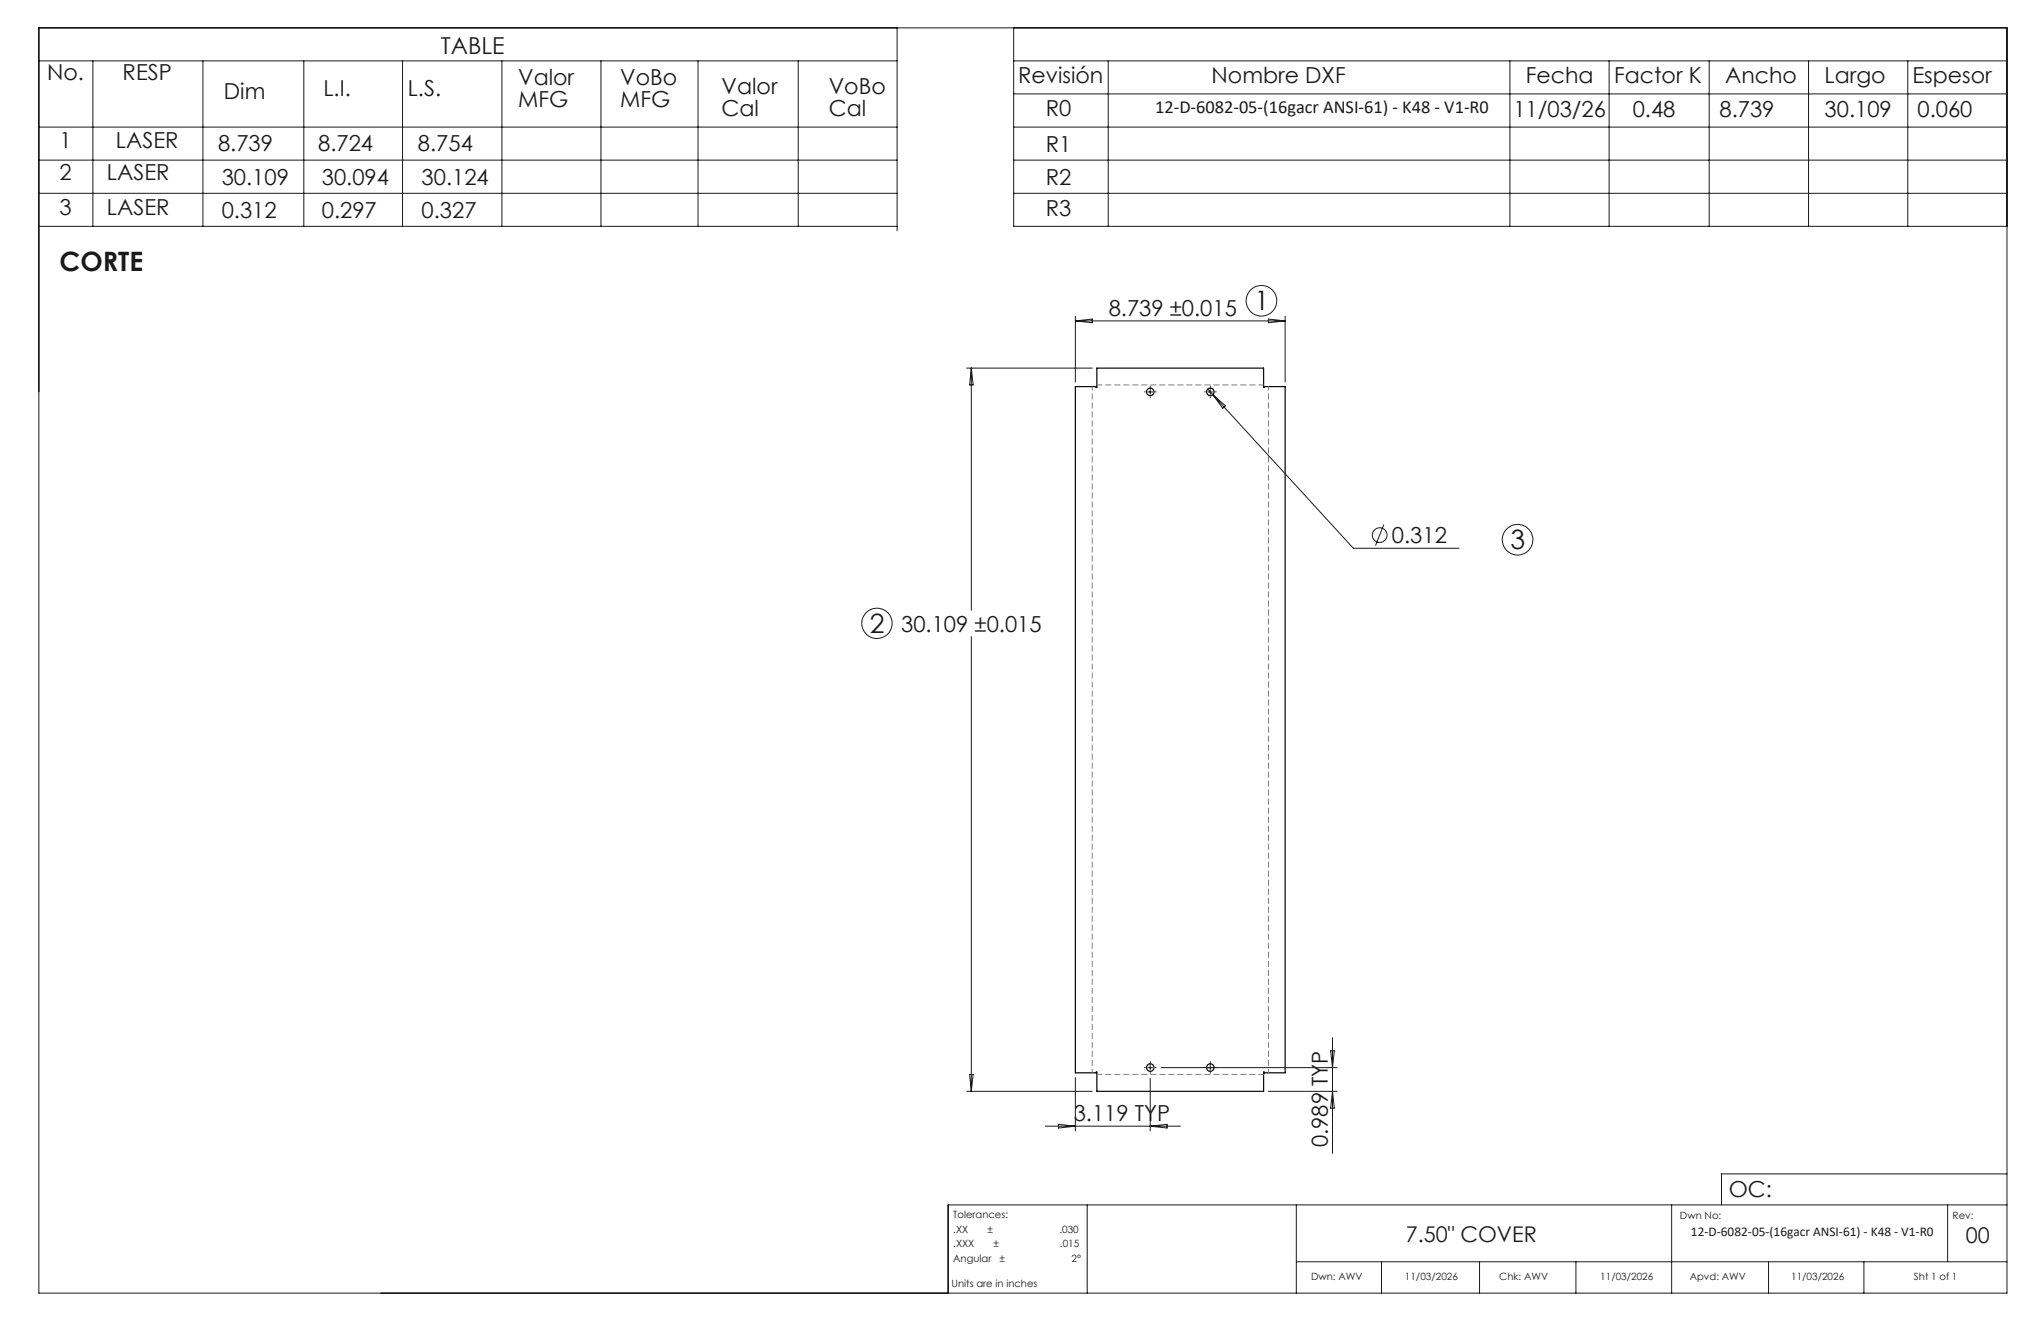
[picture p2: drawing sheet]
<svg xmlns="http://www.w3.org/2000/svg" width="432mm" height="279mm" viewBox="0 0 432 279" stroke-linecap="round" stroke-linejoin="round" font-family="sans-serif">
<g fill="none" stroke="#000" stroke-width=".25">
<path d="M227.5 81.8h4.4l.2 .1v-4h35.2v4l.2-.1h4.4v145.1h-4.4l-.2-.1v4h-35.2v-4l-.2 .1h-4.4z"/>
<circle cx="243.4" cy="82.9" r=".8"/>
<circle cx="256.1" cy="82.9" r=".8"/>
<circle cx="243.4" cy="225.8" r=".8"/>
<circle cx="256.1" cy="225.8" r=".8"/>
</g>
<g fill="none" stroke="#191924" stroke-width=".21">
<path d="M8.2 5.9h416.4v267.6h-416.4zM8.2 12.9h181.6M19.6 12.9v35M42.9 12.9v35M64.3 12.9v35M85.2 12.9v35M106.2 12.9v35M127.1 12.9v35M147.7 12.9v35M168.9 12.9v35M189.8 5.9v42.9M214.5 12.9h210.1"/>
<path d="M214.5 5.9v42h210.1M214.5 19.9h210.1M234.5 12.9v35M319.4 12.9v35M340.4 12.9v35M361.6 12.9v35M382.6 12.9v35M403.6 12.9v35M8.2 26.9h181.6M8.2 33.9h181.6M214.5 26.9h210.1M214.5 33.9h210.1"/>
<path d="M8.2 40.9h181.6M8.2 47.9h181.6M214.5 40.9h210.1M204.5 77.9h26.6M205.5 77.9v51.2M205.5 77.9l.4 3.5h-.8zM227.5 66.9v13.9M227.5 67.9h44.4M227.5 67.9l3.6-.4v.8zM268.4 67.5l3.5 .4-3.5 .4zM271.9 66.9v13.9M242.9 82.9h.9"/>
<path d="M243.3 82.4v1M255.5 82.3l1.1 1.2M255.6 82.9h.9M256 82.4v1M256.6 83.5l29.7 32.5h22.4M256.6 83.5l2.7 2.3-.6 .6zM292.8 110.9l-1.8 4.5M205.5 134.7v96.1M281.9 219.5v24.4M204.5 230.8h26.6M205.1 227.3h.8l-.4 3.5zM221.2 238.2h28.5"/>
<path d="M223.9 237.8l3.6 .4-3.6 .4zM227.5 227.9v11.3M242.9 225.8h.9M243.3 225.3v1M243.3 228.1v11.1M243.3 238.2l3.6-.4v.8zM245.6 225.8h37.3M256 225.3v1M268.3 230.8h14.6M281.5 222.2h.8l-.4 3.6zM281.9 230.8l.4 3.6h-.8zM230 254.8v18.7"/>
<path d="M274.2 254.8v18.7M353.7 254.8v18.7M412 254.8v12.1M424.6 254.8h-224v18.7M424.6 248.3h-60.4v6.5M274.2 266.9h150.4M292.3 266.9v6.6M313 266.9v6.6M333.4 266.9v6.6M374.2 266.9v6.6M394.3 266.9v6.6"/>
<circle cx="266.9" cy="63.6" r="3.2"/>
<circle cx="291.9" cy="113.2" r="1.56"/>
<circle cx="321.1" cy="114.2" r="3.2"/>
<circle cx="185.5" cy="131.9" r="3.2"/>
</g>
<g fill="none" stroke="#191924" stroke-width=".21" stroke-dasharray="15.2 1.3 1.3 1.3" stroke-linecap="butt">
<path d="M242.4 82.9h-.3M243.4 83.9v.3M243.4 81.9v-.3M244.4 82.9h.3M255.1 82.9h-.3M256.1 83.9v.3M256.1 81.9v-.3M257.1 82.9h.3M242.4 225.8h-.3M243.4 226.8v.3M243.4 224.8v-.3M244.4 225.8h.3"/>
<path d="M255.1 225.8h-.3M256.1 226.8v.3M256.1 224.8v-.3M257.1 225.8h.3"/>
</g>
<path d="M267.3 81.4h-35.2M232.1 227.3h35.2" fill="none" stroke="#808080" stroke-width=".21" stroke-dasharray="1.3 .6" stroke-dashoffset=".2" stroke-linecap="butt"/>
<path d="M231.1 81.8v145.1M268.4 226.9v-145.1" fill="none" stroke="#808080" stroke-width=".21" stroke-dasharray="1.3 .6" stroke-dashoffset=".5" stroke-linecap="butt"/>
<g font-size="5.6" fill="#191924">
<text x="12.6" y="57.3">CORTE</text>
<text x="265.4" y="65.6">1</text>
<text x="319.6" y="116.2">3</text>
<text x="184" y="133.8">2</text>
</g>
<text font-size="4.9" fill="#191924" x="93.3" y="11.4">TABLE</text>
<g font-size="4.7" fill="#191924">
<text x="10" y="17">No.</text>
<text x="26" y="17">RESP</text>
<text x="215.4" y="17.6">Revisión</text>
<text x="256.3" y="17.6">Nombre DXF</text>
<text x="322.8" y="17.5">Fecha</text>
<text x="341.5" y="17.5">Factor K</text>
<text x="365" y="17.5">Ancho</text>
<text x="386" y="17.5">Largo</text>
<text x="404.6" y="17.5">Espesor</text>
<text x="47.4" y="20.9">Dim</text>
<text x="68.4" y="20.4">L.I.</text>
<text x="86.3" y="20.4">L.S.</text>
<text x="109.6" y="18.1">Valor</text>
<text x="109.6" y="22.6">MFG</text>
<text x="131.2" y="18.1">VoBo</text>
<text x="131.2" y="22.6">MFG</text>
<text x="152.7" y="20">Valor</text>
<text x="175.3" y="20">VoBo</text>
<text x="152.7" y="24.5">Cal</text>
<text x="175.3" y="24.5">Cal</text>
<text x="221.3" y="24.6">R0</text>
<text x="320.2" y="24.7">11/03/26</text>
<text x="345.4" y="24.7">0.48</text>
<text x="363.8" y="24.7">8.739</text>
<text x="386" y="24.7">30.109</text>
<text x="405.7" y="24.7">0.060</text>
<text x="12.6" y="31.3">1</text>
<text x="24.5" y="31.3">LASER</text>
<text x="46.1" y="32">8.739</text>
<text x="67.3" y="32">8.724</text>
<text x="88.4" y="32">8.754</text>
<text x="221.3" y="32.1">R1</text>
<text x="12.6" y="38">2</text>
<text x="22.6" y="38">LASER</text>
<text x="46.9" y="39.2">30.109</text>
<text x="68.1" y="39.2">30.094</text>
<text x="89.2" y="39.2">30.124</text>
<text x="221.3" y="39.1">R2</text>
<text x="12.6" y="45.4">3</text>
<text x="22.6" y="45.4">LASER</text>
<text x="46.9" y="46.1">0.312</text>
<text x="68.1" y="46.1">0.297</text>
<text x="89.2" y="46.1">0.327</text>
<text x="221.3" y="45.8">R3</text>
<text x="234.6" y="66.8">8.739 ±0.015</text>
<text x="294.5" y="114.9">0.312</text>
<text x="190.7" y="133.6">30.109 ±0.015</text>
<text x="227.2" y="237.2">3.119 TYP</text>
<text x="280.9" y="242.6" transform="rotate(-90 280.9 242.6)">0.989 TYP</text>
<text x="365.8" y="253.1">OC:</text>
</g>
<g font-size="4.6" fill="#191924">
<text x="297.4" y="262.7">7.50&quot; COVER</text>
<text x="415.9" y="263">00</text>
</g>
<text font-size="3.9" fill="#191924" x="244.4" y="24">12-D-6082-05-(16gacr ANSI-61) - K48 - V1-R0</text>
<text font-size="2.8" fill="#191924" x="357.8" y="261.5">12-D-6082-05-(16gacr ANSI-61) - K48 - V1-R0</text>
<g font-size="2.1" fill="#191924">
<text x="201.7" y="257.6">Tolerances:</text>
<text x="355.4" y="257.8">Dwn No:</text>
<text x="413.1" y="257.8">Rev:</text>
<text x="201.7" y="260.7">.XX</text>
<text x="201.7" y="263.9">.XXX</text>
<text x="208.9" y="260.7">±</text>
<text x="210.2" y="263.9">±</text>
<text x="224.1" y="260.7">.030</text>
<text x="224.3" y="263.9">.015</text>
<text x="201.7" y="267">Angular</text>
<text x="211.5" y="267">±</text>
<text x="226.7" y="267">2°</text>
<text x="201.3" y="272.3">Units are in inches</text>
<text x="277.4" y="270.7">Dwn: AWV</text>
<text x="297.2" y="270.7">11/03/2026</text>
<text x="317.2" y="270.7">Chk: AWV</text>
<text x="338.6" y="270.7">11/03/2026</text>
<text x="357.5" y="270.7">Apvd: AWV</text>
<text x="378.9" y="270.7">11/03/2026</text>
<text x="404.9" y="270.7">Sht 1 of 1</text>
</g>
</svg>
